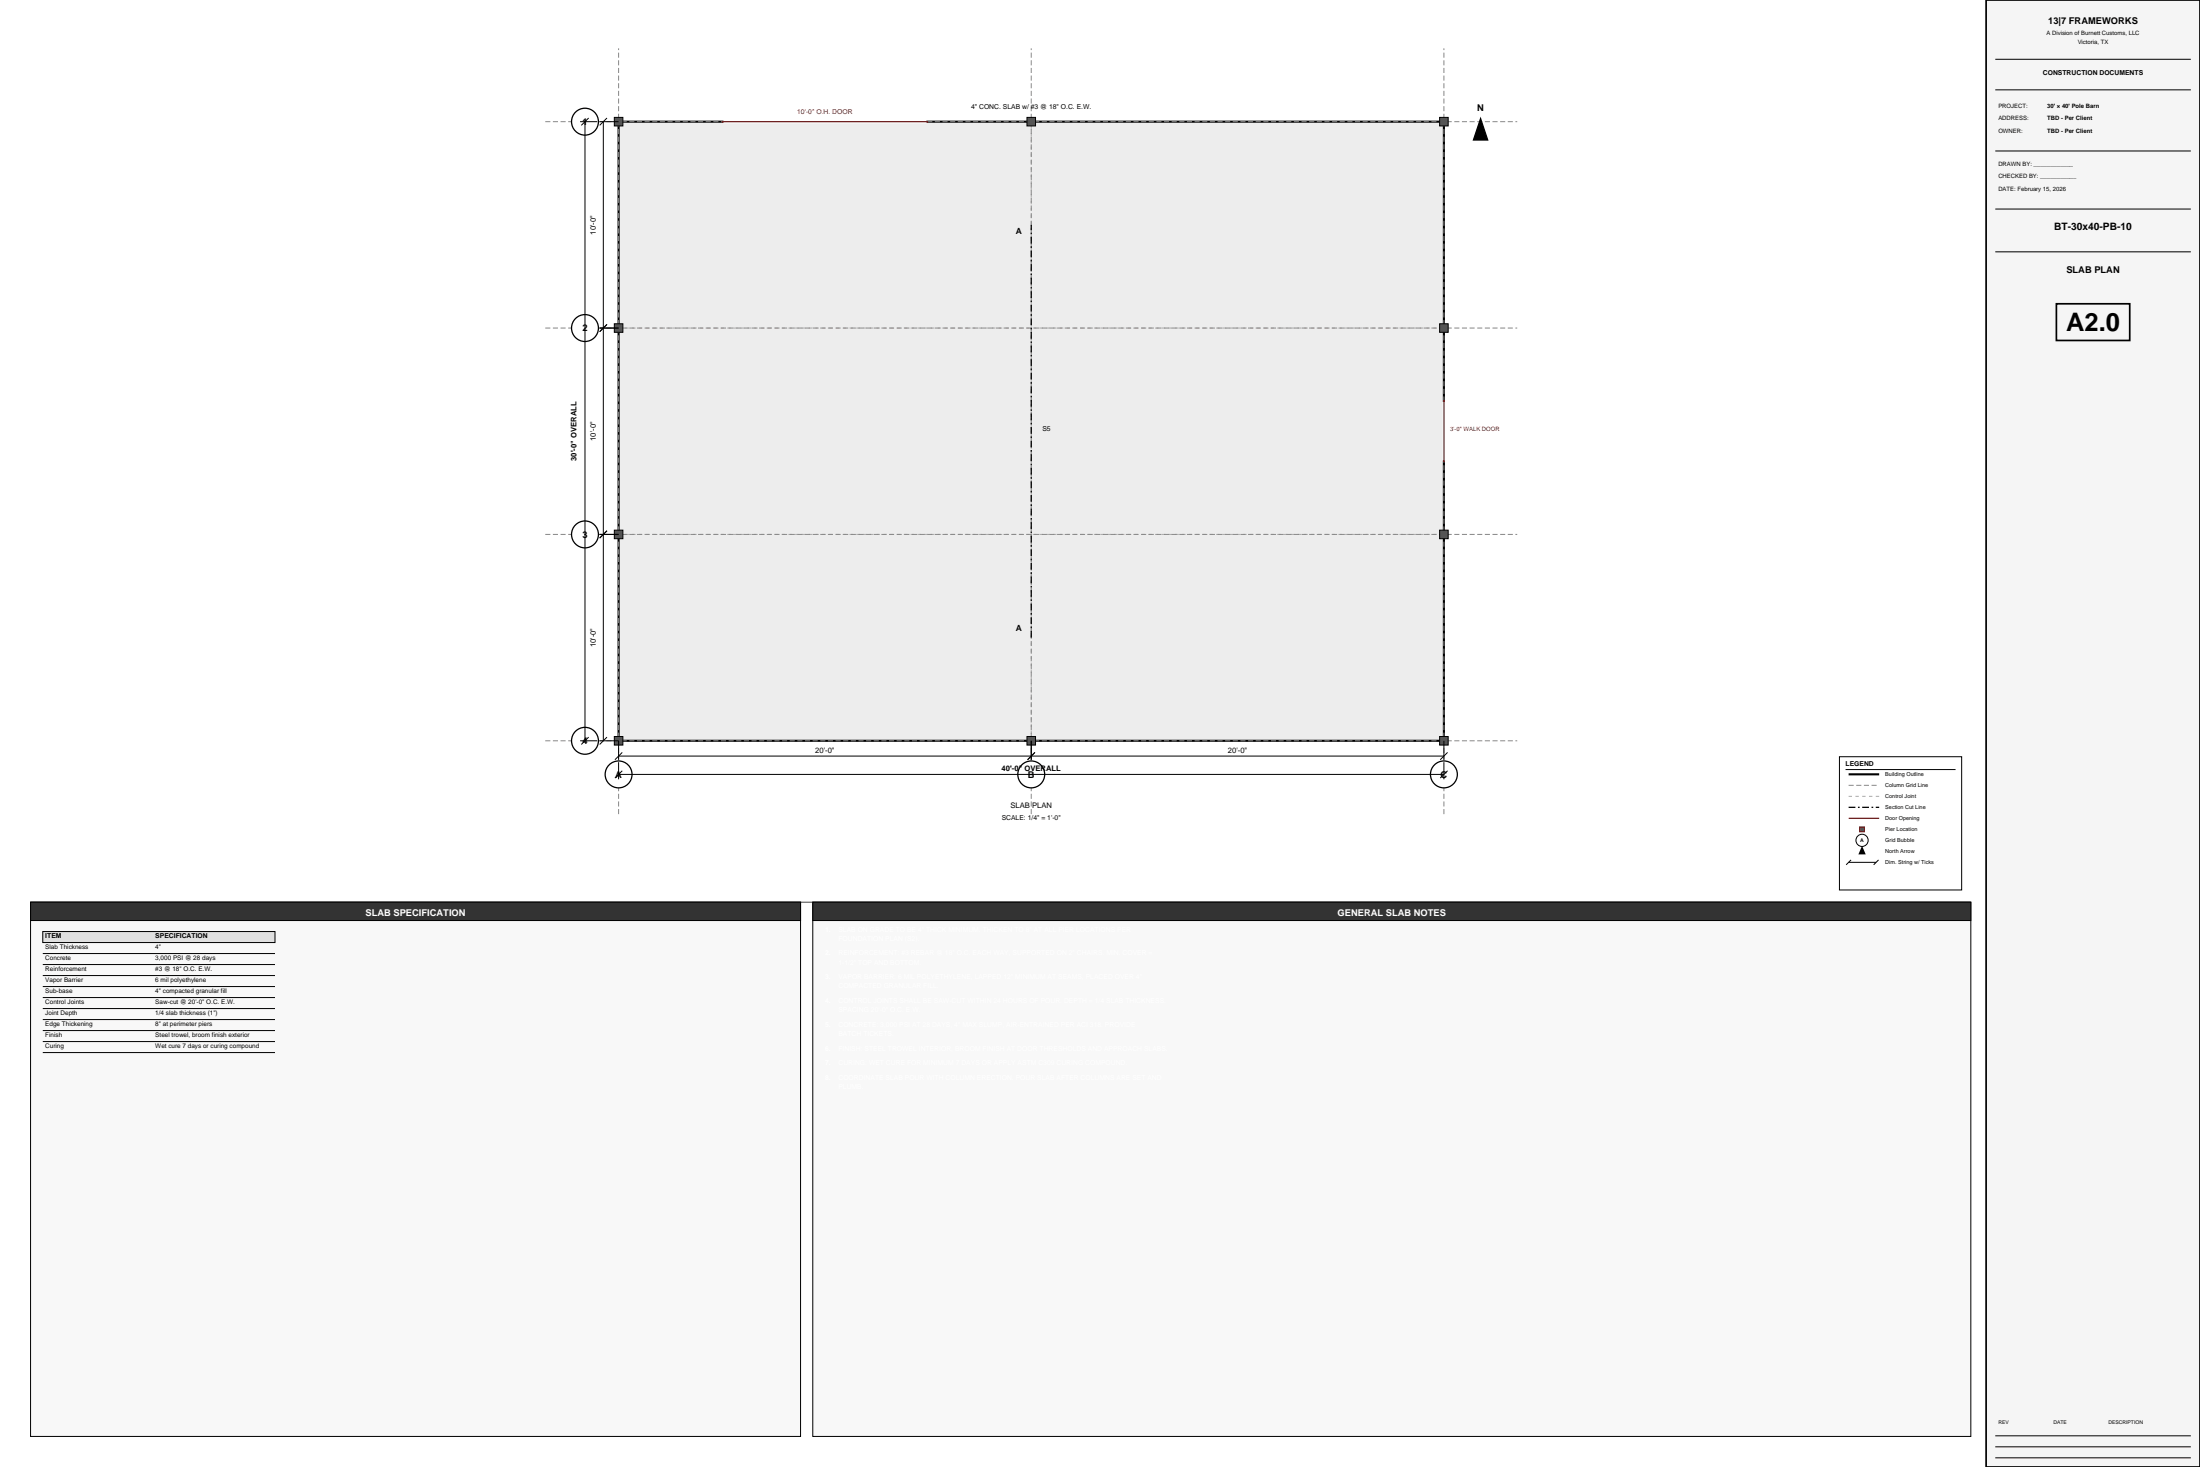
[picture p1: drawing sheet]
<svg xmlns="http://www.w3.org/2000/svg" width="914mm" height="610mm" viewBox="0 0 914 610" stroke-linecap="round" stroke-linejoin="round" font-family="sans-serif">
<path d="M825.5 0h88.9v609.6h-88.9z" fill-rule="evenodd" fill="#f5f5f5"/>
<path d="M825.5 0h88.9v609.6h-88.9zM854.7 126.2h30.5v15.3h-30.5z" fill="none" stroke="#000" stroke-width=".71" stroke-linecap="butt"/>
<path d="M829.3 24.6h81.3M829.3 37.3h81.3M829.3 62.7h81.3M829.3 86.9h81.3M829.3 104.6h81.3M829.3 596.6h81.3M829.3 605.8h81.3M829.3 601.2h81.3" fill="none" stroke="#000" stroke-width=".42"/>
<path d="M257.1 50.6h343v257.2h-343z" fill-rule="evenodd" fill="#ededed" stroke="#000" stroke-width=".88" stroke-linecap="butt"/>
<path d="M257.1 136.3h343M257.1 222.1h343M428.6 307.8v-257.2" fill="none" stroke="#aaa" stroke-width=".42" stroke-dasharray="1.4 1.4" stroke-linecap="butt"/>
<path d="M226.6 50.6h404M226.6 136.3h404M226.6 222.1h404M226.6 307.8h404M257.1 338.3v-318.2M428.6 338.3v-318.2M600.1 338.3v-318.2" fill="none" stroke="#888" stroke-width=".42" stroke-dasharray="2.1 1.1" stroke-linecap="butt"/>
<g fill="#fff" stroke="#000" stroke-width=".53">
<circle cx="257.1" cy="321.8" r="5.6"/>
<circle cx="428.6" cy="321.8" r="5.6"/>
<circle cx="600.1" cy="321.8" r="5.6"/>
<circle cx="243.1" cy="50.6" r="5.6"/>
<circle cx="243.1" cy="136.3" r="5.6"/>
<circle cx="243.1" cy="222.1" r="5.6"/>
<circle cx="243.1" cy="307.8" r="5.6"/>
</g>
<g fill="#555" stroke="#000" stroke-width=".42">
<path d="M255.3 48.8h3.6v3.5h-3.6z" fill-rule="evenodd"/>
<path d="M255.3 134.5h3.6v3.6h-3.6z" fill-rule="evenodd"/>
<path d="M255.3 220.3h3.6v3.6h-3.6z" fill-rule="evenodd"/>
<path d="M255.3 306.1h3.6v3.5h-3.6z" fill-rule="evenodd"/>
<path d="M426.8 48.8h3.6v3.5h-3.6z" fill-rule="evenodd"/>
<path d="M426.8 306.1h3.6v3.5h-3.6z" fill-rule="evenodd"/>
<path d="M598.4 48.8h3.5v3.5h-3.5z" fill-rule="evenodd"/>
<path d="M598.4 134.5h3.5v3.6h-3.5z" fill-rule="evenodd"/>
<path d="M598.4 220.3h3.5v3.6h-3.5z" fill-rule="evenodd"/>
<path d="M598.4 306.1h3.5v3.5h-3.5z" fill-rule="evenodd"/>
</g>
<path d="M300.7 50.6h84.3M600.1 167v24.4" fill="none" stroke="#fff" stroke-width="1.4" stroke-linecap="butt"/>
<path d="M300 50.6h85.7M600.1 166.3v25.8" fill="none" stroke="#c00" stroke-width=".53"/>
<path d="M428.6 265v-171.6" fill="none" stroke="#000" stroke-width=".53" stroke-dasharray="2.8 1.1 .7 1.1" stroke-linecap="butt"/>
<path d="M615.4 49.3l2.9 8.9h-5.9z" fill="#000" stroke="#000" stroke-width=".53"/>
<g fill="none" stroke="#000" stroke-width=".42">
<path d="M241.1 50.6h7.1M243.1 50.6v257.2M244.7 49l-3.1 3.1M249.2 50.6h7.9M250.8 50.6v257.2M252.3 49l-3.1 3.1M249.2 136.3h7.9M252.3 134.8l-3.1 3M249.2 222.1h7.9M252.3 220.6l-3.1 3M241.1 307.8h7.1M244.7 306.3l-3.1 3.1"/>
<path d="M249.2 307.8h7.9v7.9M252.3 306.3l-3.1 3.1M257.1 316.7v7.1M257.1 314.2h343M258.6 312.7l-3 3M428.6 307.8v7.9M430.1 312.7l-3 3M600.1 307.8v7.9M600.1 316.7v7.1M601.7 312.7l-3.1 3M257.1 321.8h343M258.6 320.3l-3 3"/>
<path d="M601.7 320.3l-3.1 3"/>
</g>
<path d="M764.5 314.5h50.8v55.3h-50.8z" fill-rule="evenodd" fill="#fff" stroke="#000" stroke-width=".42"/>
<path d="M767.1 319.8h45.7" fill="none" stroke="#000" stroke-width=".42"/>
<path d="M768.3 321.8h12.7" fill="none" stroke="#000" stroke-width=".88" stroke-linecap="butt"/>
<path d="M768.3 326.3h12.7" fill="none" stroke="#888" stroke-width=".42" stroke-dasharray="2.1 1.1" stroke-linecap="butt"/>
<path d="M768.3 330.9h12.7" fill="none" stroke="#aaa" stroke-width=".42" stroke-dasharray="1.4 1.4" stroke-linecap="butt"/>
<path d="M768.3 335.5h12.7" fill="none" stroke="#000" stroke-width=".53" stroke-dasharray="2.8 1.1 .7 1.1" stroke-linecap="butt"/>
<path d="M768.3 340.1h12.7" fill="none" stroke="#c00" stroke-width=".53"/>
<path d="M772.9 343.6h2.1v2h-2.1z" fill-rule="evenodd" fill="#555" stroke="#c00" stroke-width=".42"/>
<circle cx="773.9" cy="349.2" r="2.54" fill="#fff" stroke="#000" stroke-width=".42"/>
<path d="M773.9 351.5l1.6 3.5h-3.1z" fill="#000"/>
<path d="M768.3 358.3h11.5M769.4 357.3l-2.1 2.1M780.8 357.3l-2 2.1" fill="none" stroke="#000" stroke-width=".42"/>
<path d="M12.7 374.9h806.4" fill="none" stroke="#444" stroke-width=".42"/>
<path d="M12.7 374.9h320v222h-320z" fill-rule="evenodd" fill="#f8f8f8"/>
<path d="M12.7 374.9h320v222h-320z" fill="none" stroke="#000" stroke-width=".42"/>
<path d="M12.7 374.9h320v7.6h-320z" fill-rule="evenodd" fill="#333" stroke="#000" stroke-width=".42"/>
<path d="M17.8 387.1h96.5v4.6h-96.5z" fill-rule="evenodd" fill="#e0e0e0"/>
<path d="M17.8 387.1h96.5v4.6h-96.5zM17.8 396.2h96.5M17.8 400.8h96.5M17.8 405.4h96.5M17.8 410h96.5M17.8 414.5h96.5M17.8 419.1h96.5M17.8 423.7h96.5M17.8 428.2h96.5M17.8 432.8h96.5M17.8 437.4h96.5" fill="none" stroke="#000" stroke-width=".42"/>
<path d="M337.8 374.9h481.3v222h-481.3z" fill-rule="evenodd" fill="#f8f8f8"/>
<path d="M337.8 374.9h481.3v222h-481.3z" fill="none" stroke="#000" stroke-width=".42"/>
<path d="M337.8 374.9h481.3v7.6h-481.3z" fill-rule="evenodd" fill="#333" stroke="#000" stroke-width=".42"/>
<text font-size="10.6" x="858.8" y="137.7">A2.0</text>
<text font-size="4.2" x="853.8" y="95.8">BT-30x40-PB-10</text>
<g font-size="3.9">
<text x="851.3" y="10.2">13|7 FRAMEWORKS</text>
<text x="614" y="46.2">N</text>
<text x="242.1" y="52">1</text>
<text x="858.8" y="113.5">SLAB PLAN</text>
<text x="242.1" y="137.7">2</text>
<text x="242.1" y="223.5">3</text>
<text x="242.1" y="309.2">4</text>
<text x="255.7" y="323.2">A</text>
<text x="427.2" y="323.2">B</text>
<text x="598.7" y="323.2">C</text>
</g>
<g font-size="3.9" fill="#fff">
<text x="151.9" y="380.5">SLAB SPECIFICATION</text>
<text x="556" y="380.5">GENERAL SLAB NOTES</text>
</g>
<g font-size="3.5">
<text x="422.3" y="97.2">A</text>
<text x="422.3" y="262.4">A</text>
</g>
<g font-size="3.2">
<text x="247.7" y="97.5" transform="rotate(-90 247.7 97.5)">10'-0&quot;</text>
<text x="247.7" y="183.2" transform="rotate(-90 247.7 183.2)">10'-0&quot;</text>
<text x="239.6" y="191.5" transform="rotate(-90 239.6 191.5)">30'-0&quot; OVERALL</text>
<text x="247.7" y="269" transform="rotate(-90 247.7 269)">10'-0&quot;</text>
<text x="338.8" y="312.9">20'-0&quot;</text>
<text x="510.3" y="312.9">20'-0&quot;</text>
<text x="416.3" y="320.3">40'-0&quot; OVERALL</text>
<text x="420" y="335.8">SLAB PLAN</text>
</g>
<g font-size="2.8">
<text x="849.1" y="31">CONSTRUCTION DOCUMENTS</text>
<text x="403.6" y="45.5">4&quot; CONC. SLAB w/ #3 @ 18&quot; O.C. E.W.</text>
<text x="433.2" y="179.2">S5</text>
<text x="767.1" y="318.3">LEGEND</text>
<text x="416.3" y="340.9">SCALE: 1/4&quot; = 1'-0&quot;</text>
<text x="18.8" y="389.9">ITEM</text>
<text x="64.6" y="389.9">SPECIFICATION</text>
</g>
<text font-size="2.8" fill="#c00" x="331.4" y="47.5">10'-0&quot; O.H. DOOR</text>
<g font-size="2.6">
<text x="18.8" y="394.5">Slab Thickness</text>
<text x="64.6" y="394.5">4&quot;</text>
<text x="18.8" y="399">Concrete</text>
<text x="64.6" y="399">3,000 PSI @ 28 days</text>
<text x="18.8" y="403.6">Reinforcement</text>
<text x="64.6" y="403.6">#3 @ 18&quot; O.C. E.W.</text>
<text x="18.8" y="408.2">Vapor Barrier</text>
<text x="18.8" y="412.8">Sub-base</text>
<text x="64.6" y="408.2">6 mil polyethylene</text>
<text x="64.6" y="412.8">4&quot; compacted granular fill</text>
<text x="18.8" y="417.3">Control Joints</text>
<text x="64.6" y="417.3">Saw-cut @ 20'-0&quot; O.C. E.W.</text>
<text x="18.8" y="421.9">Joint Depth</text>
<text x="64.6" y="421.9">1/4 slab thickness (1&quot;)</text>
<text x="18.8" y="426.5">Edge Thickening</text>
<text x="18.8" y="431.1">Finish</text>
<text x="64.6" y="426.5">8&quot; at perimeter piers</text>
<text x="64.6" y="431.1">Steel trowel, broom finish exterior</text>
<text x="18.8" y="435.6">Curing</text>
<text x="64.6" y="435.6">Wet cure 7 days or curing compound</text>
</g>
<g font-size="2.5">
<text x="850.6" y="14.7">A Division of Burnett Customs, LLC</text>
<text x="863.6" y="18.3">Victoria, TX</text>
<text x="830.6" y="45">PROJECT:</text>
<text x="850.9" y="45">30' × 40' Pole Barn</text>
<text x="830.6" y="50">ADDRESS:</text>
<text x="850.9" y="50">TBD - Per Client</text>
<text x="830.6" y="55.1">OWNER:</text>
<text x="850.9" y="55.1">TBD - Per Client</text>
<text x="830.6" y="69.1">DRAWN BY: ____________</text>
<text x="830.6" y="74.2">CHECKED BY: ___________</text>
<text x="830.6" y="79.2">DATE: February 15, 2026</text>
</g>
<text font-size="2.5" fill="#c00" x="602.7" y="179.2">3'-0&quot; WALK DOOR</text>
<g font-size="2.3">
<text x="783.6" y="322.5">Building Outline</text>
<text x="783.6" y="327.1">Column Grid Line</text>
<text x="783.6" y="331.7">Control Joint</text>
<text x="783.6" y="336.2">Section Cut Line</text>
<text x="783.6" y="340.8">Door Opening</text>
<text x="783.6" y="345.4">Pier Location</text>
<text x="783.6" y="350">Grid Bubble</text>
<text x="783.6" y="354.5">North Arrow</text>
<text x="783.6" y="359.1">Dim. String w/ Ticks</text>
</g>
<g font-size="2.1">
<text x="773.2" y="350">A</text>
<text x="830.6" y="591.8">REV</text>
<text x="853.4" y="591.8">DATE</text>
<text x="876.3" y="591.8">DESCRIPTION</text>
</g>
</svg>
